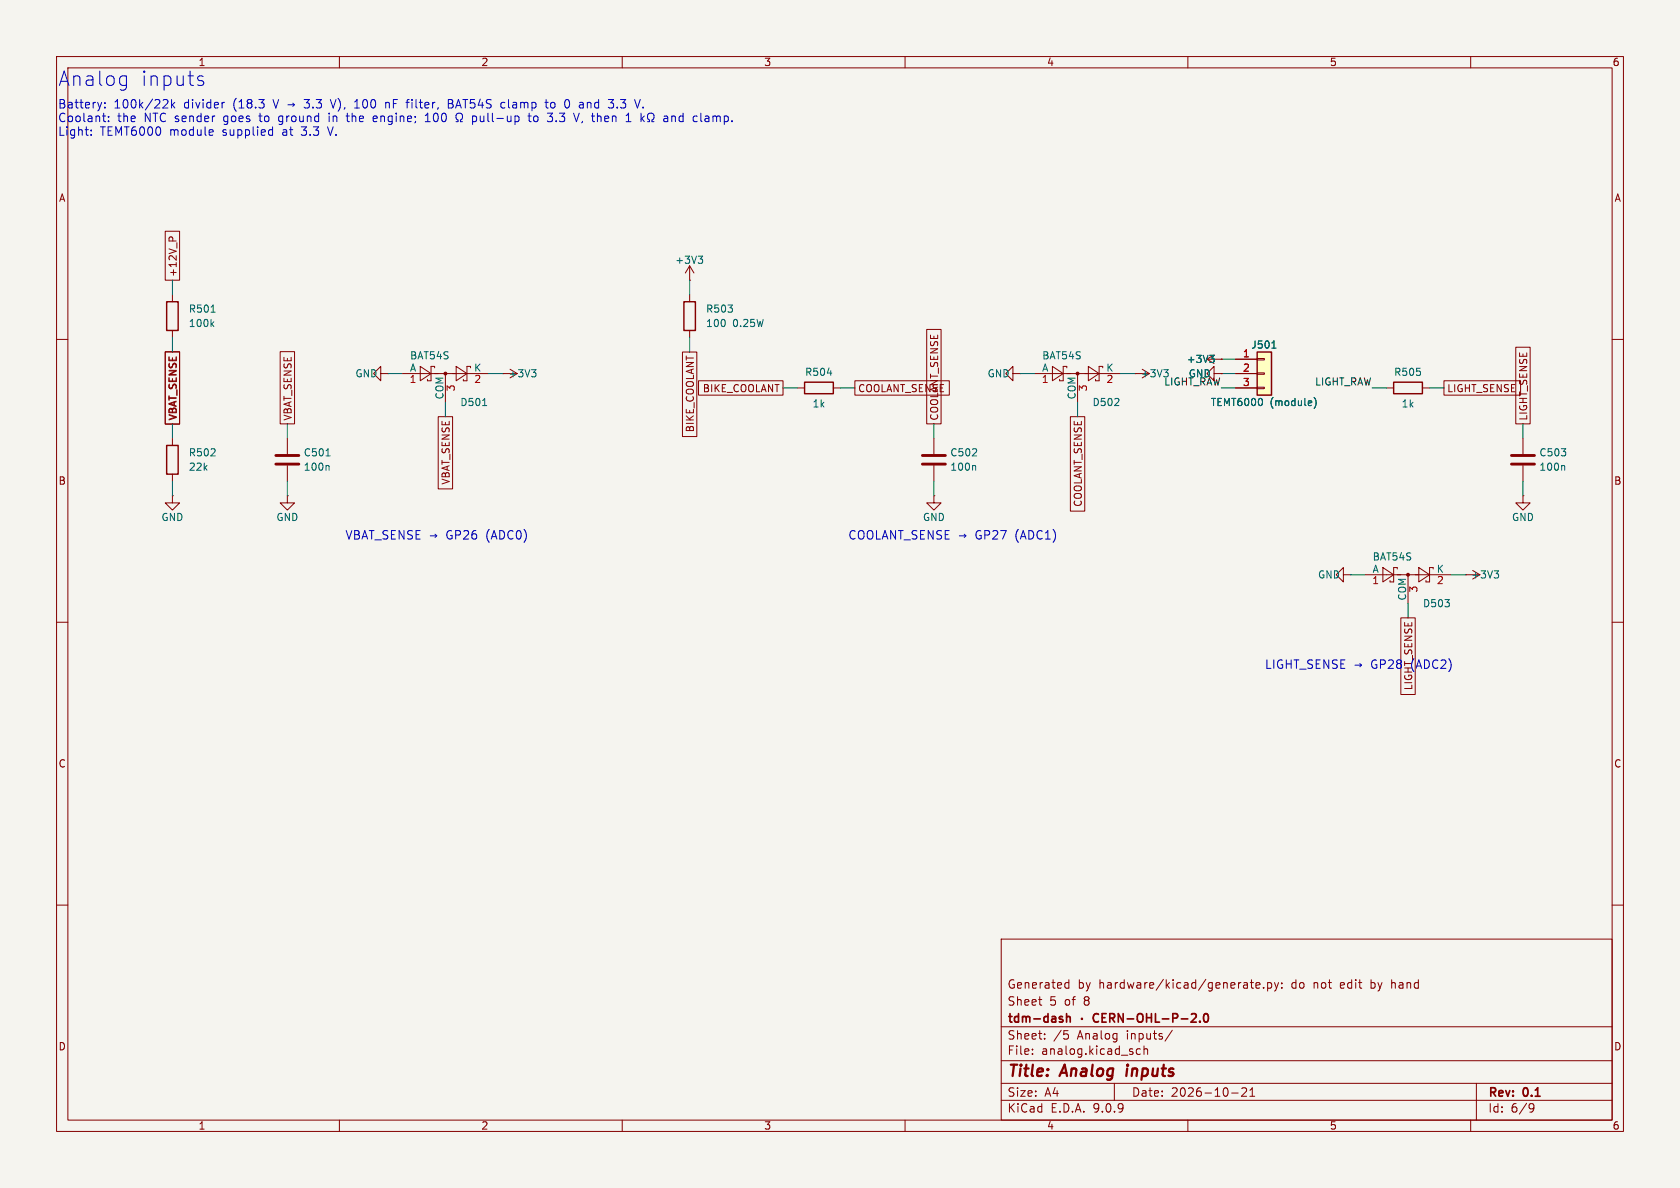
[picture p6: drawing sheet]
(kicad_sch
 (version 20250114)
 (generator "eeschema")
 (generator_version "9.0")
 (paper "A4")
 (title_block
  (title "Analog inputs")
  (date "2026-10-21")
  (rev "0.1")
  (company "tdm-dash · CERN-OHL-P-2.0")
  (comment 1 "Sheet 5 of 8")
  (comment 2 "Generated by hardware/kicad/generate.py: do not edit by hand"))
 (lib_symbols
  (symbol "Connector_Generic:Conn_01x03"
   (pin_names
    (offset 1.016) (hide yes)) (exclude_from_sim no) (in_bom yes) (on_board yes)
   (property "Reference" "J" (at 0 5.08 0) (effects (font (size 1.27 1.27))))
   (property "Value" "Conn_01x03" (at 0 -5.08 0) (effects (font (size 1.27 1.27))))
   (property "Footprint" "" (at 0 0 0) (effects (font (size 1.27 1.27)) (hide yes)))
   (property "Datasheet" "~" (at 0 0 0) (effects (font (size 1.27 1.27)) (hide yes)))
   (property "Description" "Generic connector, single row, 01x03, script generated (kicad-library-utils/schlib/autogen/connector/)" (at 0 0 0) (effects (font (size 1.27 1.27)) (hide yes)))
   (symbol "Conn_01x03_1_1"
    (rectangle (start -1.27 3.81) (end 1.27 -3.81) (stroke (width 0.254) (type default)) (fill (type background)))
    (rectangle (start -1.27 2.667) (end 0 2.413) (stroke (width 0.1524) (type default)) (fill (type none)))
    (rectangle (start -1.27 0.127) (end 0 -0.127) (stroke (width 0.1524) (type default)) (fill (type none)))
    (rectangle (start -1.27 -2.413) (end 0 -2.667) (stroke (width 0.1524) (type default)) (fill (type none)))
    (pin passive line (at -5.08 2.54 0) (length 3.81) (name "Pin_1" (effects (font (size 1.27 1.27)))) (number "1" (effects (font (size 1.27 1.27)))))
    (pin passive line (at -5.08 0 0) (length 3.81) (name "Pin_2" (effects (font (size 1.27 1.27)))) (number "2" (effects (font (size 1.27 1.27)))))
    (pin passive line (at -5.08 -2.54 0) (length 3.81) (name "Pin_3" (effects (font (size 1.27 1.27)))) (number "3" (effects (font (size 1.27 1.27))))))
   (embedded_fonts no))
  (symbol "Device:C"
   (pin_numbers (hide yes))
   (pin_names
    (offset 0.254)) (exclude_from_sim no) (in_bom yes) (on_board yes)
   (property "Reference" "C" (at 0.635 2.54 0) (effects (font (size 1.27 1.27)) (justify left)))
   (property "Value" "C" (at 0.635 -2.54 0) (effects (font (size 1.27 1.27)) (justify left)))
   (property "Footprint" "" (at 0.9652 -3.81 0) (effects (font (size 1.27 1.27)) (hide yes)))
   (property "Datasheet" "~" (at 0 0 0) (effects (font (size 1.27 1.27)) (hide yes)))
   (property "Description" "Unpolarized capacitor" (at 0 0 0) (effects (font (size 1.27 1.27)) (hide yes)))
   (symbol "C_0_1"
    (polyline (pts (xy -2.032 0.762) (xy 2.032 0.762)) (stroke (width 0.508) (type default)) (fill (type none)))
    (polyline (pts (xy -2.032 -0.762) (xy 2.032 -0.762)) (stroke (width 0.508) (type default)) (fill (type none))))
   (symbol "C_1_1"
    (pin passive line (at 0 3.81 270) (length 2.794) (name "~" (effects (font (size 1.27 1.27)))) (number "1" (effects (font (size 1.27 1.27)))))
    (pin passive line (at 0 -3.81 90) (length 2.794) (name "~" (effects (font (size 1.27 1.27)))) (number "2" (effects (font (size 1.27 1.27))))))
   (embedded_fonts no))
  (symbol "Device:R"
   (pin_numbers (hide yes))
   (pin_names
    (offset 0)) (exclude_from_sim no) (in_bom yes) (on_board yes)
   (property "Reference" "R" (at 2.032 0 90) (effects (font (size 1.27 1.27))))
   (property "Value" "R" (at 0 0 90) (effects (font (size 1.27 1.27))))
   (property "Footprint" "" (at -1.778 0 90) (effects (font (size 1.27 1.27)) (hide yes)))
   (property "Datasheet" "~" (at 0 0 0) (effects (font (size 1.27 1.27)) (hide yes)))
   (property "Description" "Resistor" (at 0 0 0) (effects (font (size 1.27 1.27)) (hide yes)))
   (symbol "R_0_1"
    (rectangle (start -1.016 -2.54) (end 1.016 2.54) (stroke (width 0.254) (type default)) (fill (type none))))
   (symbol "R_1_1"
    (pin passive line (at 0 3.81 270) (length 1.27) (name "~" (effects (font (size 1.27 1.27)))) (number "1" (effects (font (size 1.27 1.27)))))
    (pin passive line (at 0 -3.81 90) (length 1.27) (name "~" (effects (font (size 1.27 1.27)))) (number "2" (effects (font (size 1.27 1.27))))))
   (embedded_fonts no))
  (symbol "Diode:BAT54S"
   (pin_names
    (offset 0)) (exclude_from_sim no) (in_bom yes) (on_board yes)
   (property "Reference" "D" (at 2.54 -5.08 0) (effects (font (size 1.27 1.27)) (justify left)))
   (property "Value" "BAT54S" (at -6.35 3.175 0) (effects (font (size 1.27 1.27)) (justify left)))
   (property "Footprint" "Package_TO_SOT_SMD:SOT-23" (at 1.905 3.175 0) (effects (font (size 1.27 1.27)) (justify left) (hide yes)))
   (property "Datasheet" "https://www.diodes.com/assets/Datasheets/ds11005.pdf" (at -3.048 0 0) (effects (font (size 1.27 1.27)) (hide yes)))
   (property "Description" "Vr 30V, If 200mA, Dual schottky barrier diode, in series, SOT-323" (at 0 0 0) (effects (font (size 1.27 1.27)) (hide yes)))
   (symbol "BAT54S_0_1"
    (polyline (pts (xy -4.445 1.27) (xy -4.445 -1.27) (xy -2.54 0) (xy -4.445 1.27)) (stroke (width 0) (type default)) (fill (type none)))
    (polyline (pts (xy -3.81 0) (xy -1.27 0)) (stroke (width 0) (type default)) (fill (type none)))
    (polyline (pts (xy -3.175 -1.27) (xy -3.175 -1.016)) (stroke (width 0) (type default)) (fill (type none)))
    (polyline (pts (xy -2.54 1.27) (xy -1.905 1.27)) (stroke (width 0) (type default)) (fill (type none)))
    (polyline (pts (xy -2.54 -1.27) (xy -3.175 -1.27)) (stroke (width 0) (type default)) (fill (type none)))
    (polyline (pts (xy -2.54 -1.27) (xy -2.54 1.27)) (stroke (width 0) (type default)) (fill (type none)))
    (polyline (pts (xy -1.905 1.27) (xy -1.905 1.016)) (stroke (width 0) (type default)) (fill (type none)))
    (polyline (pts (xy -1.905 0) (xy 1.905 0)) (stroke (width 0) (type default)) (fill (type none)))
    (circle (center 0 0) (radius 0.254) (stroke (width 0) (type default)) (fill (type outline)))
    (polyline (pts (xy 1.27 0) (xy 3.81 0)) (stroke (width 0) (type default)) (fill (type none)))
    (polyline (pts (xy 1.905 1.27) (xy 1.905 -1.27) (xy 3.81 0) (xy 1.905 1.27)) (stroke (width 0) (type default)) (fill (type none)))
    (polyline (pts (xy 3.175 -1.27) (xy 3.175 -1.016)) (stroke (width 0) (type default)) (fill (type none)))
    (polyline (pts (xy 3.81 1.27) (xy 4.445 1.27)) (stroke (width 0) (type default)) (fill (type none)))
    (polyline (pts (xy 3.81 -1.27) (xy 3.175 -1.27)) (stroke (width 0) (type default)) (fill (type none)))
    (polyline (pts (xy 3.81 -1.27) (xy 3.81 1.27)) (stroke (width 0) (type default)) (fill (type none)))
    (polyline (pts (xy 4.445 1.27) (xy 4.445 1.016)) (stroke (width 0) (type default)) (fill (type none))))
   (symbol "BAT54S_1_1"
    (pin passive line (at -7.62 0 0) (length 3.81) (name "A" (effects (font (size 1.27 1.27)))) (number "1" (effects (font (size 1.27 1.27)))))
    (pin passive line (at 0 -5.08 90) (length 5.08) (name "COM" (effects (font (size 1.27 1.27)))) (number "3" (effects (font (size 1.27 1.27)))))
    (pin passive line (at 7.62 0 180) (length 3.81) (name "K" (effects (font (size 1.27 1.27)))) (number "2" (effects (font (size 1.27 1.27))))))
   (embedded_fonts no))
  (symbol "power:+3V3"
   (power)
   (pin_numbers (hide yes))
   (pin_names
    (offset 0) (hide yes)) (exclude_from_sim no) (in_bom yes) (on_board yes)
   (property "Reference" "#PWR" (at 0 -3.81 0) (effects (font (size 1.27 1.27)) (hide yes)))
   (property "Value" "+3V3" (at 0 3.556 0) (effects (font (size 1.27 1.27))))
   (property "Footprint" "" (at 0 0 0) (effects (font (size 1.27 1.27)) (hide yes)))
   (property "Datasheet" "" (at 0 0 0) (effects (font (size 1.27 1.27)) (hide yes)))
   (property "Description" "Power symbol creates a global label with name \"+3V3\"" (at 0 0 0) (effects (font (size 1.27 1.27)) (hide yes)))
   (symbol "+3V3_0_1"
    (polyline (pts (xy -0.762 1.27) (xy 0 2.54)) (stroke (width 0) (type default)) (fill (type none)))
    (polyline (pts (xy 0 2.54) (xy 0.762 1.27)) (stroke (width 0) (type default)) (fill (type none)))
    (polyline (pts (xy 0 0) (xy 0 2.54)) (stroke (width 0) (type default)) (fill (type none))))
   (symbol "+3V3_1_1"
    (pin power_in line (at 0 0 90) (length 0) (name "~" (effects (font (size 1.27 1.27)))) (number "1" (effects (font (size 1.27 1.27))))))
   (embedded_fonts no))
  (symbol "power:GND"
   (power)
   (pin_numbers (hide yes))
   (pin_names
    (offset 0) (hide yes)) (exclude_from_sim no) (in_bom yes) (on_board yes)
   (property "Reference" "#PWR" (at 0 -6.35 0) (effects (font (size 1.27 1.27)) (hide yes)))
   (property "Value" "GND" (at 0 -3.81 0) (effects (font (size 1.27 1.27))))
   (property "Footprint" "" (at 0 0 0) (effects (font (size 1.27 1.27)) (hide yes)))
   (property "Datasheet" "" (at 0 0 0) (effects (font (size 1.27 1.27)) (hide yes)))
   (property "Description" "Power symbol creates a global label with name \"GND\" , ground" (at 0 0 0) (effects (font (size 1.27 1.27)) (hide yes)))
   (symbol "GND_0_1"
    (polyline (pts (xy 0 0) (xy 0 -1.27) (xy 1.27 -1.27) (xy 0 -2.54) (xy -1.27 -1.27) (xy 0 -1.27)) (stroke (width 0) (type default)) (fill (type none))))
   (symbol "GND_1_1"
    (pin power_in line (at 0 0 270) (length 0) (name "~" (effects (font (size 1.27 1.27)))) (number "1" (effects (font (size 1.27 1.27))))))
   (embedded_fonts no)))
 (symbol
  (lib_id "Device:R")
  (at 30.48 55.88 0)
  (unit 1)
  (exclude_from_sim no)
  (in_bom yes)
  (on_board yes)
  (dnp no)
  (property "Reference" "R501" (at 33.274 54.61 0) (effects (font (size 1.27 1.27)) (justify left)))
  (property "Value" "100k" (at 33.274 57.15 0) (effects (font (size 1.27 1.27)) (justify left)))
  (property "Footprint" "" (at 28.702 55.88 90) (effects (font (size 1.27 1.27)) (hide yes)))
  (property "Datasheet" "~" (at 30.48 55.88 0) (effects (font (size 1.27 1.27)) (hide yes)))
  (property "Description" "Resistor" (at 30.48 55.88 0) (effects (font (size 1.27 1.27)) (hide yes)))
  (pin "1")
  (pin "2"))
 (wire
  (pts (xy 30.48 52.07) (xy 30.48 49.53))
  (stroke (width 0) (type default)))
 (global_label "+12V_P"
  (shape passive)
  (at 30.48 49.53 90)
  (fields_autoplaced yes)
  (effects (font (size 1.27 1.27)) (justify left))
  (property "Intersheetrefs" "${INTERSHEET_REFS}" (at 30.48 49.53 0) (effects (font (size 1.27 1.27)) (justify left) (hide yes))))
 (wire
  (pts (xy 30.48 59.69) (xy 30.48 62.23))
  (stroke (width 0) (type default)))
 (global_label "VBAT_SENSE"
  (shape passive)
  (at 30.48 62.23 270)
  (fields_autoplaced yes)
  (effects (font (size 1.27 1.27)) (justify right))
  (property "Intersheetrefs" "${INTERSHEET_REFS}" (at 30.48 62.23 0) (effects (font (size 1.27 1.27)) (justify right) (hide yes))))
 (symbol
  (lib_id "Device:R")
  (at 30.48 81.28 0)
  (unit 1)
  (exclude_from_sim no)
  (in_bom yes)
  (on_board yes)
  (dnp no)
  (property "Reference" "R502" (at 33.274 80.01 0) (effects (font (size 1.27 1.27)) (justify left)))
  (property "Value" "22k" (at 33.274 82.55 0) (effects (font (size 1.27 1.27)) (justify left)))
  (property "Footprint" "" (at 28.702 81.28 90) (effects (font (size 1.27 1.27)) (hide yes)))
  (property "Datasheet" "~" (at 30.48 81.28 0) (effects (font (size 1.27 1.27)) (hide yes)))
  (property "Description" "Resistor" (at 30.48 81.28 0) (effects (font (size 1.27 1.27)) (hide yes)))
  (pin "1")
  (pin "2"))
 (wire
  (pts (xy 30.48 77.47) (xy 30.48 74.93))
  (stroke (width 0) (type default)))
 (global_label "VBAT_SENSE"
  (shape passive)
  (at 30.48 74.93 90)
  (fields_autoplaced yes)
  (effects (font (size 1.27 1.27)) (justify left))
  (property "Intersheetrefs" "${INTERSHEET_REFS}" (at 30.48 74.93 0) (effects (font (size 1.27 1.27)) (justify left) (hide yes))))
 (wire
  (pts (xy 30.48 85.09) (xy 30.48 87.63))
  (stroke (width 0) (type default)))
 (symbol
  (lib_id "power:GND")
  (at 30.48 87.63 0)
  (unit 1)
  (exclude_from_sim no)
  (in_bom no)
  (on_board yes)
  (dnp no)
  (property "Reference" "#PWR049" (at 30.48 93.98 0) (effects (font (size 1.27 1.27)) (hide yes)))
  (property "Value" "GND" (at 30.48 91.44 0) (effects (font (size 1.27 1.27))))
  (property "Footprint" "" (at 30.48 87.63 0) (effects (font (size 1.27 1.27)) (hide yes)))
  (property "Datasheet" "" (at 30.48 87.63 0) (effects (font (size 1.27 1.27)) (hide yes)))
  (property "Description" "Power symbol creates a global label with name \"GND\" , ground" (at 30.48 87.63 0) (effects (font (size 1.27 1.27)) (hide yes)))
  (pin "1"))
 (symbol
  (lib_id "Device:C")
  (at 50.8 81.28 0)
  (unit 1)
  (exclude_from_sim no)
  (in_bom yes)
  (on_board yes)
  (dnp no)
  (property "Reference" "C501" (at 53.594 80.01 0) (effects (font (size 1.27 1.27)) (justify left)))
  (property "Value" "100n" (at 53.594 82.55 0) (effects (font (size 1.27 1.27)) (justify left)))
  (property "Footprint" "" (at 51.7652 85.09 0) (effects (font (size 1.27 1.27)) (hide yes)))
  (property "Datasheet" "~" (at 50.8 81.28 0) (effects (font (size 1.27 1.27)) (hide yes)))
  (property "Description" "Unpolarized capacitor" (at 50.8 81.28 0) (effects (font (size 1.27 1.27)) (hide yes)))
  (pin "1")
  (pin "2"))
 (wire
  (pts (xy 50.8 77.47) (xy 50.8 74.93))
  (stroke (width 0) (type default)))
 (global_label "VBAT_SENSE"
  (shape passive)
  (at 50.8 74.93 90)
  (fields_autoplaced yes)
  (effects (font (size 1.27 1.27)) (justify left))
  (property "Intersheetrefs" "${INTERSHEET_REFS}" (at 50.8 74.93 0) (effects (font (size 1.27 1.27)) (justify left) (hide yes))))
 (wire
  (pts (xy 50.8 85.09) (xy 50.8 87.63))
  (stroke (width 0) (type default)))
 (symbol
  (lib_id "power:GND")
  (at 50.8 87.63 0)
  (unit 1)
  (exclude_from_sim no)
  (in_bom no)
  (on_board yes)
  (dnp no)
  (property "Reference" "#PWR050" (at 50.8 93.98 0) (effects (font (size 1.27 1.27)) (hide yes)))
  (property "Value" "GND" (at 50.8 91.44 0) (effects (font (size 1.27 1.27))))
  (property "Footprint" "" (at 50.8 87.63 0) (effects (font (size 1.27 1.27)) (hide yes)))
  (property "Datasheet" "" (at 50.8 87.63 0) (effects (font (size 1.27 1.27)) (hide yes)))
  (property "Description" "Power symbol creates a global label with name \"GND\" , ground" (at 50.8 87.63 0) (effects (font (size 1.27 1.27)) (hide yes)))
  (pin "1"))
 (symbol
  (lib_id "Diode:BAT54S")
  (at 78.74 66.04 0)
  (unit 1)
  (exclude_from_sim no)
  (in_bom yes)
  (on_board yes)
  (dnp no)
  (property "Reference" "D501" (at 81.28 71.12 0) (effects (font (size 1.27 1.27)) (justify left)))
  (property "Value" "BAT54S" (at 72.39 62.865 0) (effects (font (size 1.27 1.27)) (justify left)))
  (property "Footprint" "Package_TO_SOT_SMD:SOT-23" (at 80.645 62.865 0) (effects (font (size 1.27 1.27)) (justify left) (hide yes)))
  (property "Datasheet" "https://www.diodes.com/assets/Datasheets/ds11005.pdf" (at 75.692 66.04 0) (effects (font (size 1.27 1.27)) (hide yes)))
  (property "Description" "Vr 30V, If 200mA, Dual schottky barrier diode, in series, SOT-323" (at 78.74 66.04 0) (effects (font (size 1.27 1.27)) (hide yes)))
  (pin "1")
  (pin "3")
  (pin "2"))
 (wire
  (pts (xy 71.12 66.04) (xy 68.58 66.04))
  (stroke (width 0) (type default)))
 (symbol
  (lib_id "power:GND")
  (at 68.58 66.04 270)
  (unit 1)
  (exclude_from_sim no)
  (in_bom no)
  (on_board yes)
  (dnp no)
  (property "Reference" "#PWR051" (at 62.23 66.04 90) (effects (font (size 1.27 1.27)) (hide yes)))
  (property "Value" "GND" (at 64.77 66.04 90) (effects (font (size 1.27 1.27))))
  (property "Footprint" "" (at 68.58 66.04 90) (effects (font (size 1.27 1.27)) (hide yes)))
  (property "Datasheet" "" (at 68.58 66.04 90) (effects (font (size 1.27 1.27)) (hide yes)))
  (property "Description" "Power symbol creates a global label with name \"GND\" , ground" (at 68.58 66.04 90) (effects (font (size 1.27 1.27)) (hide yes)))
  (pin "1"))
 (wire
  (pts (xy 78.74 71.12) (xy 78.74 73.66))
  (stroke (width 0) (type default)))
 (global_label "VBAT_SENSE"
  (shape passive)
  (at 78.74 73.66 270)
  (fields_autoplaced yes)
  (effects (font (size 1.27 1.27)) (justify right))
  (property "Intersheetrefs" "${INTERSHEET_REFS}" (at 78.74 73.66 0) (effects (font (size 1.27 1.27)) (justify right) (hide yes))))
 (wire
  (pts (xy 86.36 66.04) (xy 88.9 66.04))
  (stroke (width 0) (type default)))
 (symbol
  (lib_id "power:+3V3")
  (at 88.9 66.04 270)
  (unit 1)
  (exclude_from_sim no)
  (in_bom no)
  (on_board yes)
  (dnp no)
  (property "Reference" "#PWR052" (at 85.09 66.04 90) (effects (font (size 1.27 1.27)) (hide yes)))
  (property "Value" "+3V3" (at 92.456 66.04 90) (effects (font (size 1.27 1.27))))
  (property "Footprint" "" (at 88.9 66.04 90) (effects (font (size 1.27 1.27)) (hide yes)))
  (property "Datasheet" "" (at 88.9 66.04 90) (effects (font (size 1.27 1.27)) (hide yes)))
  (property "Description" "Power symbol creates a global label with name \"+3V3\"" (at 88.9 66.04 90) (effects (font (size 1.27 1.27)) (hide yes)))
  (pin "1"))
 (symbol
  (lib_id "Device:R")
  (at 121.92 55.88 0)
  (unit 1)
  (exclude_from_sim no)
  (in_bom yes)
  (on_board yes)
  (dnp no)
  (property "Reference" "R503" (at 124.714 54.61 0) (effects (font (size 1.27 1.27)) (justify left)))
  (property "Value" "100 0.25W" (at 124.714 57.15 0) (effects (font (size 1.27 1.27)) (justify left)))
  (property "Footprint" "" (at 120.142 55.88 90) (effects (font (size 1.27 1.27)) (hide yes)))
  (property "Datasheet" "~" (at 121.92 55.88 0) (effects (font (size 1.27 1.27)) (hide yes)))
  (property "Description" "Resistor" (at 121.92 55.88 0) (effects (font (size 1.27 1.27)) (hide yes)))
  (pin "1")
  (pin "2"))
 (wire
  (pts (xy 121.92 52.07) (xy 121.92 49.53))
  (stroke (width 0) (type default)))
 (symbol
  (lib_id "power:+3V3")
  (at 121.92 49.53 0)
  (unit 1)
  (exclude_from_sim no)
  (in_bom no)
  (on_board yes)
  (dnp no)
  (property "Reference" "#PWR053" (at 121.92 53.34 0) (effects (font (size 1.27 1.27)) (hide yes)))
  (property "Value" "+3V3" (at 121.92 45.974 0) (effects (font (size 1.27 1.27))))
  (property "Footprint" "" (at 121.92 49.53 0) (effects (font (size 1.27 1.27)) (hide yes)))
  (property "Datasheet" "" (at 121.92 49.53 0) (effects (font (size 1.27 1.27)) (hide yes)))
  (property "Description" "Power symbol creates a global label with name \"+3V3\"" (at 121.92 49.53 0) (effects (font (size 1.27 1.27)) (hide yes)))
  (pin "1"))
 (wire
  (pts (xy 121.92 59.69) (xy 121.92 62.23))
  (stroke (width 0) (type default)))
 (global_label "BIKE_COOLANT"
  (shape passive)
  (at 121.92 62.23 270)
  (fields_autoplaced yes)
  (effects (font (size 1.27 1.27)) (justify right))
  (property "Intersheetrefs" "${INTERSHEET_REFS}" (at 121.92 62.23 0) (effects (font (size 1.27 1.27)) (justify right) (hide yes))))
 (symbol
  (lib_id "Device:R")
  (at 144.78 68.58 90)
  (unit 1)
  (exclude_from_sim no)
  (in_bom yes)
  (on_board yes)
  (dnp no)
  (property "Reference" "R504" (at 144.78 65.786 90) (effects (font (size 1.27 1.27))))
  (property "Value" "1k" (at 144.78 71.374 90) (effects (font (size 1.27 1.27))))
  (property "Footprint" "" (at 144.78 70.358 0) (effects (font (size 1.27 1.27)) (hide yes)))
  (property "Datasheet" "~" (at 144.78 68.58 90) (effects (font (size 1.27 1.27)) (hide yes)))
  (property "Description" "Resistor" (at 144.78 68.58 90) (effects (font (size 1.27 1.27)) (hide yes)))
  (pin "1")
  (pin "2"))
 (wire
  (pts (xy 140.97 68.58) (xy 138.43 68.58))
  (stroke (width 0) (type default)))
 (global_label "BIKE_COOLANT"
  (shape passive)
  (at 138.43 68.58 180)
  (fields_autoplaced yes)
  (effects (font (size 1.27 1.27)) (justify right))
  (property "Intersheetrefs" "${INTERSHEET_REFS}" (at 138.43 68.58 0) (effects (font (size 1.27 1.27)) (justify right) (hide yes))))
 (wire
  (pts (xy 148.59 68.58) (xy 151.13 68.58))
  (stroke (width 0) (type default)))
 (global_label "COOLANT_SENSE"
  (shape passive)
  (at 151.13 68.58 0)
  (fields_autoplaced yes)
  (effects (font (size 1.27 1.27)) (justify left))
  (property "Intersheetrefs" "${INTERSHEET_REFS}" (at 151.13 68.58 0) (effects (font (size 1.27 1.27)) (justify left) (hide yes))))
 (symbol
  (lib_id "Device:C")
  (at 165.1 81.28 0)
  (unit 1)
  (exclude_from_sim no)
  (in_bom yes)
  (on_board yes)
  (dnp no)
  (property "Reference" "C502" (at 167.894 80.01 0) (effects (font (size 1.27 1.27)) (justify left)))
  (property "Value" "100n" (at 167.894 82.55 0) (effects (font (size 1.27 1.27)) (justify left)))
  (property "Footprint" "" (at 166.0652 85.09 0) (effects (font (size 1.27 1.27)) (hide yes)))
  (property "Datasheet" "~" (at 165.1 81.28 0) (effects (font (size 1.27 1.27)) (hide yes)))
  (property "Description" "Unpolarized capacitor" (at 165.1 81.28 0) (effects (font (size 1.27 1.27)) (hide yes)))
  (pin "1")
  (pin "2"))
 (wire
  (pts (xy 165.1 77.47) (xy 165.1 74.93))
  (stroke (width 0) (type default)))
 (global_label "COOLANT_SENSE"
  (shape passive)
  (at 165.1 74.93 90)
  (fields_autoplaced yes)
  (effects (font (size 1.27 1.27)) (justify left))
  (property "Intersheetrefs" "${INTERSHEET_REFS}" (at 165.1 74.93 0) (effects (font (size 1.27 1.27)) (justify left) (hide yes))))
 (wire
  (pts (xy 165.1 85.09) (xy 165.1 87.63))
  (stroke (width 0) (type default)))
 (symbol
  (lib_id "power:GND")
  (at 165.1 87.63 0)
  (unit 1)
  (exclude_from_sim no)
  (in_bom no)
  (on_board yes)
  (dnp no)
  (property "Reference" "#PWR054" (at 165.1 93.98 0) (effects (font (size 1.27 1.27)) (hide yes)))
  (property "Value" "GND" (at 165.1 91.44 0) (effects (font (size 1.27 1.27))))
  (property "Footprint" "" (at 165.1 87.63 0) (effects (font (size 1.27 1.27)) (hide yes)))
  (property "Datasheet" "" (at 165.1 87.63 0) (effects (font (size 1.27 1.27)) (hide yes)))
  (property "Description" "Power symbol creates a global label with name \"GND\" , ground" (at 165.1 87.63 0) (effects (font (size 1.27 1.27)) (hide yes)))
  (pin "1"))
 (symbol
  (lib_id "Diode:BAT54S")
  (at 190.5 66.04 0)
  (unit 1)
  (exclude_from_sim no)
  (in_bom yes)
  (on_board yes)
  (dnp no)
  (property "Reference" "D502" (at 193.04 71.12 0) (effects (font (size 1.27 1.27)) (justify left)))
  (property "Value" "BAT54S" (at 184.15 62.865 0) (effects (font (size 1.27 1.27)) (justify left)))
  (property "Footprint" "Package_TO_SOT_SMD:SOT-23" (at 192.405 62.865 0) (effects (font (size 1.27 1.27)) (justify left) (hide yes)))
  (property "Datasheet" "https://www.diodes.com/assets/Datasheets/ds11005.pdf" (at 187.452 66.04 0) (effects (font (size 1.27 1.27)) (hide yes)))
  (property "Description" "Vr 30V, If 200mA, Dual schottky barrier diode, in series, SOT-323" (at 190.5 66.04 0) (effects (font (size 1.27 1.27)) (hide yes)))
  (pin "1")
  (pin "3")
  (pin "2"))
 (wire
  (pts (xy 182.88 66.04) (xy 180.34 66.04))
  (stroke (width 0) (type default)))
 (symbol
  (lib_id "power:GND")
  (at 180.34 66.04 270)
  (unit 1)
  (exclude_from_sim no)
  (in_bom no)
  (on_board yes)
  (dnp no)
  (property "Reference" "#PWR055" (at 173.99 66.04 90) (effects (font (size 1.27 1.27)) (hide yes)))
  (property "Value" "GND" (at 176.53 66.04 90) (effects (font (size 1.27 1.27))))
  (property "Footprint" "" (at 180.34 66.04 90) (effects (font (size 1.27 1.27)) (hide yes)))
  (property "Datasheet" "" (at 180.34 66.04 90) (effects (font (size 1.27 1.27)) (hide yes)))
  (property "Description" "Power symbol creates a global label with name \"GND\" , ground" (at 180.34 66.04 90) (effects (font (size 1.27 1.27)) (hide yes)))
  (pin "1"))
 (wire
  (pts (xy 190.5 71.12) (xy 190.5 73.66))
  (stroke (width 0) (type default)))
 (global_label "COOLANT_SENSE"
  (shape passive)
  (at 190.5 73.66 270)
  (fields_autoplaced yes)
  (effects (font (size 1.27 1.27)) (justify right))
  (property "Intersheetrefs" "${INTERSHEET_REFS}" (at 190.5 73.66 0) (effects (font (size 1.27 1.27)) (justify right) (hide yes))))
 (wire
  (pts (xy 198.12 66.04) (xy 200.66 66.04))
  (stroke (width 0) (type default)))
 (symbol
  (lib_id "power:+3V3")
  (at 200.66 66.04 270)
  (unit 1)
  (exclude_from_sim no)
  (in_bom no)
  (on_board yes)
  (dnp no)
  (property "Reference" "#PWR056" (at 196.85 66.04 90) (effects (font (size 1.27 1.27)) (hide yes)))
  (property "Value" "+3V3" (at 204.216 66.04 90) (effects (font (size 1.27 1.27))))
  (property "Footprint" "" (at 200.66 66.04 90) (effects (font (size 1.27 1.27)) (hide yes)))
  (property "Datasheet" "" (at 200.66 66.04 90) (effects (font (size 1.27 1.27)) (hide yes)))
  (property "Description" "Power symbol creates a global label with name \"+3V3\"" (at 200.66 66.04 90) (effects (font (size 1.27 1.27)) (hide yes)))
  (pin "1"))
 (symbol
  (lib_id "Connector_Generic:Conn_01x03")
  (at 223.52 66.04 0)
  (unit 1)
  (exclude_from_sim no)
  (in_bom yes)
  (on_board yes)
  (dnp no)
  (property "Reference" "J501" (at 223.52 60.96 0) (effects (font (size 1.27 1.27))))
  (property "Value" "TEMT6000 (module)" (at 223.52 71.12 0) (effects (font (size 1.27 1.27))))
  (property "Footprint" "" (at 223.52 66.04 0) (effects (font (size 1.27 1.27)) (hide yes)))
  (property "Datasheet" "~" (at 223.52 66.04 0) (effects (font (size 1.27 1.27)) (hide yes)))
  (property "Description" "Generic connector, single row, 01x03, script generated (kicad-library-utils/schlib/autogen/connector/)" (at 223.52 66.04 0) (effects (font (size 1.27 1.27)) (hide yes)))
  (pin "1")
  (pin "2")
  (pin "3"))
 (wire
  (pts (xy 218.44 63.5) (xy 215.9 63.5))
  (stroke (width 0) (type default)))
 (symbol
  (lib_id "power:+3V3")
  (at 215.9 63.5 90)
  (unit 1)
  (exclude_from_sim no)
  (in_bom no)
  (on_board yes)
  (dnp no)
  (property "Reference" "#PWR057" (at 219.71 63.5 90) (effects (font (size 1.27 1.27)) (hide yes)))
  (property "Value" "+3V3" (at 212.344 63.5 90) (effects (font (size 1.27 1.27))))
  (property "Footprint" "" (at 215.9 63.5 90) (effects (font (size 1.27 1.27)) (hide yes)))
  (property "Datasheet" "" (at 215.9 63.5 90) (effects (font (size 1.27 1.27)) (hide yes)))
  (property "Description" "Power symbol creates a global label with name \"+3V3\"" (at 215.9 63.5 90) (effects (font (size 1.27 1.27)) (hide yes)))
  (pin "1"))
 (wire
  (pts (xy 218.44 66.04) (xy 215.9 66.04))
  (stroke (width 0) (type default)))
 (symbol
  (lib_id "power:GND")
  (at 215.9 66.04 270)
  (unit 1)
  (exclude_from_sim no)
  (in_bom no)
  (on_board yes)
  (dnp no)
  (property "Reference" "#PWR058" (at 209.55 66.04 90) (effects (font (size 1.27 1.27)) (hide yes)))
  (property "Value" "GND" (at 212.09 66.04 90) (effects (font (size 1.27 1.27))))
  (property "Footprint" "" (at 215.9 66.04 90) (effects (font (size 1.27 1.27)) (hide yes)))
  (property "Datasheet" "" (at 215.9 66.04 90) (effects (font (size 1.27 1.27)) (hide yes)))
  (property "Description" "Power symbol creates a global label with name \"GND\" , ground" (at 215.9 66.04 90) (effects (font (size 1.27 1.27)) (hide yes)))
  (pin "1"))
 (wire
  (pts (xy 218.44 68.58) (xy 215.9 68.58))
  (stroke (width 0) (type default)))
 (label "LIGHT_RAW"
  (at 215.9 68.58 180)
  (effects (font (size 1.27 1.27)) (justify right bottom)))
 (symbol
  (lib_id "Device:R")
  (at 248.92 68.58 90)
  (unit 1)
  (exclude_from_sim no)
  (in_bom yes)
  (on_board yes)
  (dnp no)
  (property "Reference" "R505" (at 248.92 65.786 90) (effects (font (size 1.27 1.27))))
  (property "Value" "1k" (at 248.92 71.374 90) (effects (font (size 1.27 1.27))))
  (property "Footprint" "" (at 248.92 70.358 0) (effects (font (size 1.27 1.27)) (hide yes)))
  (property "Datasheet" "~" (at 248.92 68.58 90) (effects (font (size 1.27 1.27)) (hide yes)))
  (property "Description" "Resistor" (at 248.92 68.58 90) (effects (font (size 1.27 1.27)) (hide yes)))
  (pin "1")
  (pin "2"))
 (wire
  (pts (xy 245.11 68.58) (xy 242.57 68.58))
  (stroke (width 0) (type default)))
 (label "LIGHT_RAW"
  (at 242.57 68.58 180)
  (effects (font (size 1.27 1.27)) (justify right bottom)))
 (wire
  (pts (xy 252.73 68.58) (xy 255.27 68.58))
  (stroke (width 0) (type default)))
 (global_label "LIGHT_SENSE"
  (shape passive)
  (at 255.27 68.58 0)
  (fields_autoplaced yes)
  (effects (font (size 1.27 1.27)) (justify left))
  (property "Intersheetrefs" "${INTERSHEET_REFS}" (at 255.27 68.58 0) (effects (font (size 1.27 1.27)) (justify left) (hide yes))))
 (symbol
  (lib_id "Device:C")
  (at 269.24 81.28 0)
  (unit 1)
  (exclude_from_sim no)
  (in_bom yes)
  (on_board yes)
  (dnp no)
  (property "Reference" "C503" (at 272.034 80.01 0) (effects (font (size 1.27 1.27)) (justify left)))
  (property "Value" "100n" (at 272.034 82.55 0) (effects (font (size 1.27 1.27)) (justify left)))
  (property "Footprint" "" (at 270.2052 85.09 0) (effects (font (size 1.27 1.27)) (hide yes)))
  (property "Datasheet" "~" (at 269.24 81.28 0) (effects (font (size 1.27 1.27)) (hide yes)))
  (property "Description" "Unpolarized capacitor" (at 269.24 81.28 0) (effects (font (size 1.27 1.27)) (hide yes)))
  (pin "1")
  (pin "2"))
 (wire
  (pts (xy 269.24 77.47) (xy 269.24 74.93))
  (stroke (width 0) (type default)))
 (global_label "LIGHT_SENSE"
  (shape passive)
  (at 269.24 74.93 90)
  (fields_autoplaced yes)
  (effects (font (size 1.27 1.27)) (justify left))
  (property "Intersheetrefs" "${INTERSHEET_REFS}" (at 269.24 74.93 0) (effects (font (size 1.27 1.27)) (justify left) (hide yes))))
 (wire
  (pts (xy 269.24 85.09) (xy 269.24 87.63))
  (stroke (width 0) (type default)))
 (symbol
  (lib_id "power:GND")
  (at 269.24 87.63 0)
  (unit 1)
  (exclude_from_sim no)
  (in_bom no)
  (on_board yes)
  (dnp no)
  (property "Reference" "#PWR059" (at 269.24 93.98 0) (effects (font (size 1.27 1.27)) (hide yes)))
  (property "Value" "GND" (at 269.24 91.44 0) (effects (font (size 1.27 1.27))))
  (property "Footprint" "" (at 269.24 87.63 0) (effects (font (size 1.27 1.27)) (hide yes)))
  (property "Datasheet" "" (at 269.24 87.63 0) (effects (font (size 1.27 1.27)) (hide yes)))
  (property "Description" "Power symbol creates a global label with name \"GND\" , ground" (at 269.24 87.63 0) (effects (font (size 1.27 1.27)) (hide yes)))
  (pin "1"))
 (symbol
  (lib_id "Diode:BAT54S")
  (at 248.92 101.6 0)
  (unit 1)
  (exclude_from_sim no)
  (in_bom yes)
  (on_board yes)
  (dnp no)
  (property "Reference" "D503" (at 251.46 106.68 0) (effects (font (size 1.27 1.27)) (justify left)))
  (property "Value" "BAT54S" (at 242.57 98.425 0) (effects (font (size 1.27 1.27)) (justify left)))
  (property "Footprint" "Package_TO_SOT_SMD:SOT-23" (at 250.825 98.425 0) (effects (font (size 1.27 1.27)) (justify left) (hide yes)))
  (property "Datasheet" "https://www.diodes.com/assets/Datasheets/ds11005.pdf" (at 245.872 101.6 0) (effects (font (size 1.27 1.27)) (hide yes)))
  (property "Description" "Vr 30V, If 200mA, Dual schottky barrier diode, in series, SOT-323" (at 248.92 101.6 0) (effects (font (size 1.27 1.27)) (hide yes)))
  (pin "1")
  (pin "3")
  (pin "2"))
 (wire
  (pts (xy 241.3 101.6) (xy 238.76 101.6))
  (stroke (width 0) (type default)))
 (symbol
  (lib_id "power:GND")
  (at 238.76 101.6 270)
  (unit 1)
  (exclude_from_sim no)
  (in_bom no)
  (on_board yes)
  (dnp no)
  (property "Reference" "#PWR060" (at 232.41 101.6 90) (effects (font (size 1.27 1.27)) (hide yes)))
  (property "Value" "GND" (at 234.95 101.6 90) (effects (font (size 1.27 1.27))))
  (property "Footprint" "" (at 238.76 101.6 90) (effects (font (size 1.27 1.27)) (hide yes)))
  (property "Datasheet" "" (at 238.76 101.6 90) (effects (font (size 1.27 1.27)) (hide yes)))
  (property "Description" "Power symbol creates a global label with name \"GND\" , ground" (at 238.76 101.6 90) (effects (font (size 1.27 1.27)) (hide yes)))
  (pin "1"))
 (wire
  (pts (xy 248.92 106.68) (xy 248.92 109.22))
  (stroke (width 0) (type default)))
 (global_label "LIGHT_SENSE"
  (shape passive)
  (at 248.92 109.22 270)
  (fields_autoplaced yes)
  (effects (font (size 1.27 1.27)) (justify right))
  (property "Intersheetrefs" "${INTERSHEET_REFS}" (at 248.92 109.22 0) (effects (font (size 1.27 1.27)) (justify right) (hide yes))))
 (wire
  (pts (xy 256.54 101.6) (xy 259.08 101.6))
  (stroke (width 0) (type default)))
 (symbol
  (lib_id "power:+3V3")
  (at 259.08 101.6 270)
  (unit 1)
  (exclude_from_sim no)
  (in_bom no)
  (on_board yes)
  (dnp no)
  (property "Reference" "#PWR061" (at 255.27 101.6 90) (effects (font (size 1.27 1.27)) (hide yes)))
  (property "Value" "+3V3" (at 262.636 101.6 90) (effects (font (size 1.27 1.27))))
  (property "Footprint" "" (at 259.08 101.6 90) (effects (font (size 1.27 1.27)) (hide yes)))
  (property "Datasheet" "" (at 259.08 101.6 90) (effects (font (size 1.27 1.27)) (hide yes)))
  (property "Description" "Power symbol creates a global label with name \"+3V3\"" (at 259.08 101.6 90) (effects (font (size 1.27 1.27)) (hide yes)))
  (pin "1"))
 (text "Analog inputs"
  (exclude_from_sim no)
  (at 10.16 12.7 0)
  (effects (font (size 2.54 2.54)) (justify left top)))
 (text "Battery: 100k/22k divider (18.3 V → 3.3 V), 100 nF filter, BAT54S clamp to 0 and 3.3 V.\nCoolant: the NTC sender goes to ground in the engine; 100 Ω pull-up to 3.3 V, then 1 kΩ and clamp.\nLight: TEMT6000 module supplied at 3.3 V."
  (exclude_from_sim no)
  (at 10.16 17.78 0)
  (effects (font (size 1.5 1.5)) (justify left top)))
 (text "VBAT_SENSE → GP26 (ADC0)"
  (exclude_from_sim no)
  (at 60.96 93.98 0)
  (effects (font (size 1.5 1.5)) (justify left top)))
 (text "COOLANT_SENSE → GP27 (ADC1)"
  (exclude_from_sim no)
  (at 149.86 93.98 0)
  (effects (font (size 1.5 1.5)) (justify left top)))
 (text "LIGHT_SENSE → GP28 (ADC2)"
  (exclude_from_sim no)
  (at 223.52 116.84 0)
  (effects (font (size 1.5 1.5)) (justify left top)))
 (embedded_fonts no))
